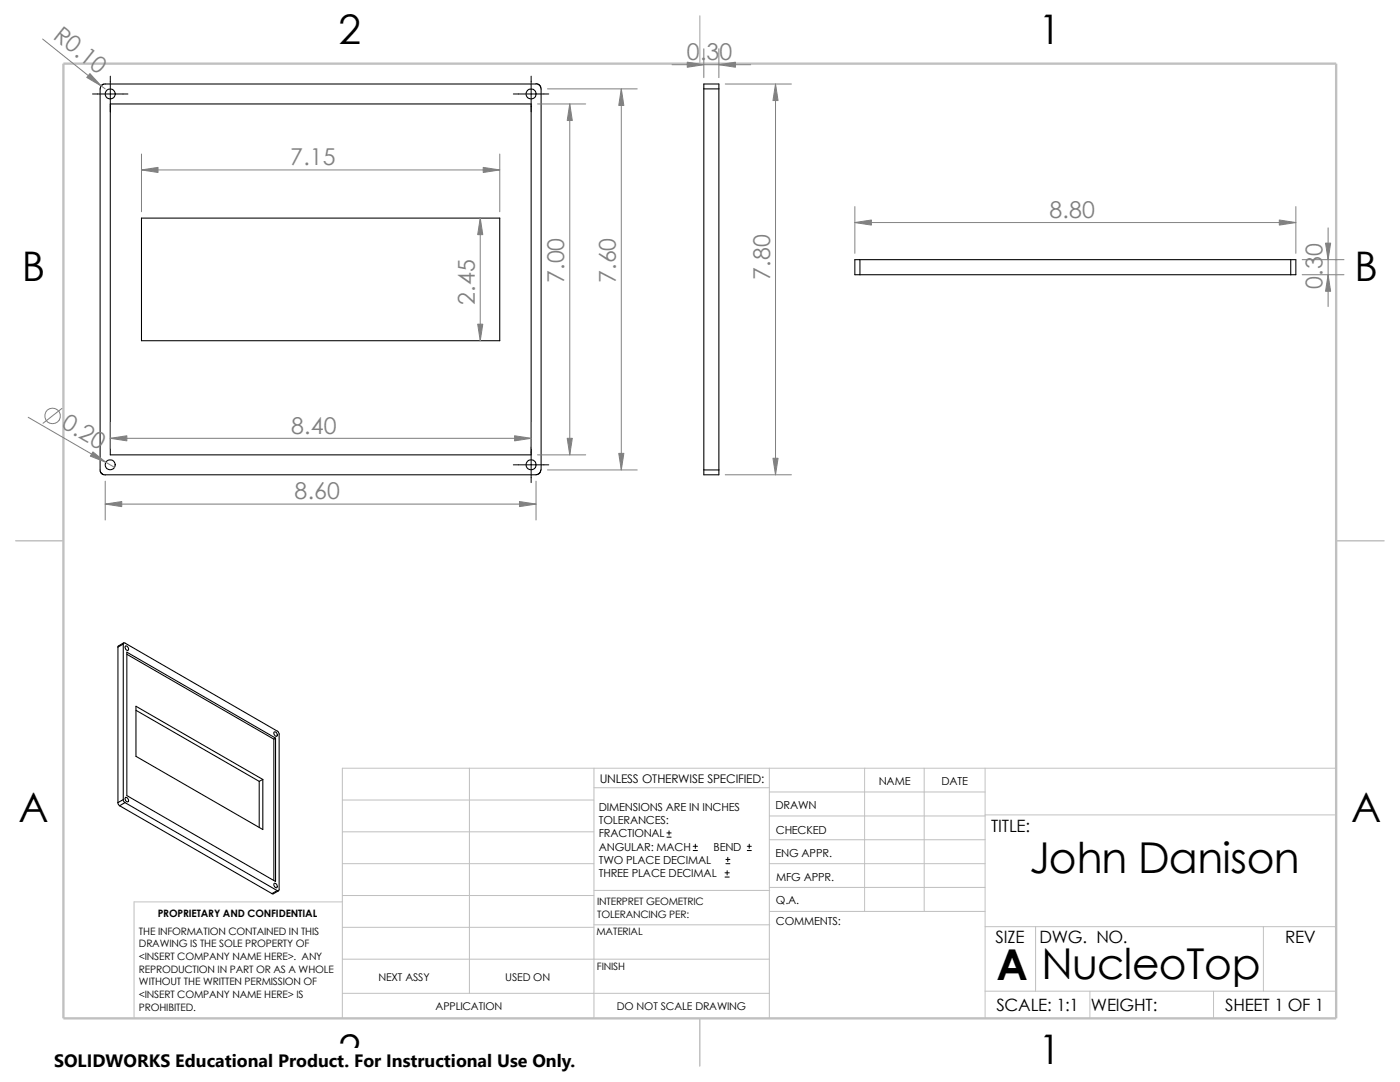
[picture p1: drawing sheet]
<svg xmlns="http://www.w3.org/2000/svg" width="279mm" height="216mm" viewBox="0 0 279 216" stroke-linecap="round" stroke-linejoin="round" font-family="sans-serif">
<g fill="none" stroke="#c0c0c0" stroke-width=".2">
<path d="M68.3 159.6h50.2M93.7 153.3v44.9M118.5 157.2h35M118.5 153.3v49.9M153.5 153.3v49.9M153.5 158h43.1M172.6 153.3v28.6M184.4 153.3v28.6M196.6 153.3v49.9M266.7 153.3h-198.4v49.9M68.3 172.3h50.2M68.3 166h50.2"/>
<path d="M68.3 180h-41.5v23.2M68.3 178.7h50.2M118.5 177.7h35.1M153.5 177.1h43.1M153.5 172.3h43.1M153.5 162.8h43.1M153.5 167.6h43.1M196.6 162.6h70.1M68.3 191.4h85.2M68.3 185h50.2M68.3 198.2h85.2M118.5 184.5h35.1"/>
<path d="M153.6 181.9h43M196.6 184.9h70.1M196.6 197.8h70.1M206.7 184.9v12.9M217.5 197.8v5.4M242.2 197.8v5.4M252.1 184.9v12.9"/>
</g>
<path d="M139.7 3.2v9.5M3.1 107.9h9.6M266.7 107.9h9.5M139.7 203.2v9.5" fill="none" stroke="#c0c0c0" stroke-width=".21"/>
<path d="M12.7 12.7h254v190.5h-254z" fill="none" stroke="#c0c0c0" stroke-width=".47"/>
<g fill="none" stroke="#000" stroke-width=".21">
<path d="M107 16.7l.5 .1 .3 .3 .2 .6v76.1l-.4 .7-.6 .2h-86M107 16.8h-86.3l-.3 .1-.3 .4-.1 .4v76.3l.4 .6 .6 .2M140.5 17.7h3M140.5 17.7v76.1M143.5 17.7v-.9h-3v.9M143.5 17.7v76.1M22 20.7h84v70.1h-84zM28.2 43.5h71.5v24.5h-71.5zM171.6 51.8h-1v3h1M171.6 51.8v3M171.6 54.8h86M171.6 51.8h86"/>
<path d="M257.6 51.8h1v3h-1M257.6 51.8v3M140.5 93.8h3M143.5 93.8v.9h-3v-.9M23.5 129.1v31M24.6 128.5v31.1M24.6 128.5l-1.1 .6M24.6 128.5a.2 .2 0 0 1 .1-.2 .2 .2 0 0 1 .2 0l30.6 17.7 .2 .4v31.1a.23 .23 0 0 1-.1 .3 .23 .23 0 0 1-.3-.1M24.7 128.3l-1.1 .6-.1 .2M25.1 128.9a.5 .5 0 0 1 .5 .3 .5 .5 0 0 1-.2 .6 .63 .63 0 0 1-.3-.9zM25.3 130.1l29.7 17.2v28.6l-29.7-17.2zM25.3 130.6l29.4 16.9"/>
<path d="M24.6 159.6l-1.1 .5M24.6 159.6l.3 .5M25.1 159.1a.53 .53 0 0 1 .5 .3 .53 .53 0 0 1-.2 .6 .66 .66 0 0 1-.3-.9zM27.1 140.9l25.4 14.6v10l-25.4-14.6zM27.1 141.7l24.6 14.2M51.7 155.9v9.2M52.5 155.5l-.8 .4M54.7 147.5v28.2M54.7 146.1a.5 .5 0 0 1 .6 .2 .5 .5 0 0 1-.1 .6 .7 .7 0 0 1-.5-.8zM55 147.3l-.3 .2M23.5 160.1l.1 .4 .3 .3M23.9 160.8l30.4 17.5"/>
<path d="M24.9 160.1l30.4 17.6M24.9 160.1l-1 .7M54.7 176.3a.5 .5 0 0 1 .6 .3 .5 .5 0 0 1-.1 .6 .7 .7 0 0 1-.5-.9zM55.3 177.7l-1 .6M55.6 177.8l-1.2 .6-.1-.1"/>
<circle cx="22" cy="18.7" r="1"/>
<circle cx="106" cy="18.7" r="1"/>
<circle cx="22" cy="92.7" r="1"/>
<circle cx="106" cy="92.7" r="1"/>
</g>
<g fill="none" stroke="#000" stroke-width=".2">
<path d="M18.5 18.8h7M22 15.2v7.1M102.4 18.8h7.1M106 15.2v7.1M102.4 92.8h7.1M106 89.2v7.1M133.1 167h.8M133.1 166.2h.8M133.5 165.8v.8M138.3 169.7h.9M138.3 168.9h.9M138.8 168.4v.9"/>
<path d="M144.7 175h.8M144.7 174.2h.8M144.9 172.3h.8M144.9 171.5h.8M145.1 173.7v.9M145.2 171.1v.8M149.1 169.7h.8M149.1 168.9h.8M149.5 168.4v.9"/>
</g>
<g fill="none" stroke="#808080" stroke-width=".2">
<path d="M8.5 7.8l12.5 9.9M109.3 17.7h17.9M124 17.7v76.1M134.1 12.9h15.7M140.5 9.7v5.8M143.5 9.7v5.8M144.7 16.8h13.2M154.8 16.8v77.9M28.2 33.9h71.5M28.2 30.7v11.5M99.7 30.7v11.5M107.3 20.7h9.6"/>
<path d="M113.7 20.7v70.1M95.8 43.5v24.5M170.6 41.2v9.3M170.6 44.4h88M258.6 41.2v9.3M259.9 51.8h8.3M259.9 54.8h8.3M265 45.5v15.7M5.6 83.3l17.3 10M12.4 81.5l-3.8 3M21 96v7.8M22 84.3v5.2"/>
<path d="M22 87.5h84M106 84.3v5.2M107 96v7.8M107.3 90.8h9.6M109.3 93.8h17.9M144.7 94.7h13.2M21 100.6h86"/>
<circle cx="10.5" cy="83" r="1.56"/>
</g>
<g fill="#808080" stroke="#808080" stroke-width=".2">
<path d="M113.7 20.7l.5 3.3h-1z"/>
<path d="M124 17.7l.5 3.3h-1z"/>
<path d="M123.5 90.5h1l-.5 3.3z"/>
<path d="M17.9 14.7l2.3 2.4-2.9-1.6z"/>
<path d="M21 100.6l3.3-.5v1z"/>
<path d="M103.7 100.1l3.3 .5-3.3 .5z"/>
<path d="M22 87.5l3.3-.5v1z"/>
<path d="M102.7 87l3.3 .5-3.3 .5z"/>
<path d="M96.4 33.4l3.3 .5-3.3 .5z"/>
<path d="M28.2 33.9l3.3-.5v1z"/>
<path d="M95.3 64.7h1.1l-.6 3.3z"/>
<path d="M95.8 43.5l.6 3.3h-1.1z"/>
<path d="M113.2 87.5h1l-.5 3.3z"/>
<path d="M18.5 90.2l2.6 2-3.1-1.2z"/>
<path d="M137.2 12.4l3.3 .5-3.3 .5z"/>
<path d="M143.5 12.9l3.3-.5v1z"/>
<path d="M154.8 16.8l.5 3.3h-1z"/>
<path d="M154.3 91.4h1l-.5 3.3z"/>
<path d="M170.6 44.4l3.3-.5v1z"/>
<path d="M255.3 43.9l3.3 .5-3.3 .5z"/>
<path d="M264.5 48.5h1.1l-.6 3.3z"/>
<path d="M265 54.8l.6 3.3h-1.1z"/>
</g>
<path d="M10.8 209.2h104.1v6.7h-104.1z" fill="#fff"/>
<g font-size="8.5">
<text x="205.4" y="174.1">John Danison</text>
<text x="198.8" y="195.5">A</text>
<text x="207.9" y="195.3">NucleoTop</text>
</g>
<g font-size="8.1">
<text x="67.6" y="8.8">2</text>
<text x="207.3" y="8.8">1</text>
<text x="4.4" y="56.1">B</text>
<text x="270.3" y="56.1">B</text>
<text x="3.7" y="164.1">A</text>
<text x="269.6" y="164.1">A</text>
<text x="67.6" y="212.3">2</text>
<text x="207.3" y="212.3">1</text>
</g>
<g font-size="4.6" fill="#808080">
<text x="10.4" y="7.5" transform="rotate(38 10.4 7.5)">R0.10</text>
<text x="137.1" y="12">0.30</text>
<text x="57.9" y="33">7.15</text>
<text x="209.4" y="43.5">8.80</text>
<text x="112.6" y="56.5" transform="rotate(-90 112.6 56.5)">7.00</text>
<text x="122.9" y="56.5" transform="rotate(-90 122.9 56.5)">7.60</text>
<text x="153.7" y="55.8" transform="rotate(-90 153.7 55.8)">7.80</text>
<text x="263.9" y="57.6" transform="rotate(-90 263.9 57.6)">0.30</text>
<text x="94.7" y="60.8" transform="rotate(-90 94.7 60.8)">2.45</text>
<text x="12.1" y="85.3" transform="rotate(30 12.1 85.3)">0.20</text>
<text x="58.1" y="86.5">8.40</text>
<text x="58.8" y="99.7">8.60</text>
</g>
<text font-size="3.6" x="10.8" y="213">SOLIDWORKS Educational Product. For Instructional Use Only.</text>
<g font-size="3.4">
<text x="197.8" y="166">TITLE:</text>
<text x="198.7" y="188.1">SIZE</text>
<text x="207.5" y="188.1">DWG. NO.</text>
<text x="256.5" y="188.2">REV</text>
<text x="198.8" y="201.7">SCALE: 1:1</text>
<text x="217.7" y="201.8">WEIGHT:</text>
<text x="244.5" y="201.7">SHEET 1 OF 1</text>
</g>
<text font-size="2.4" x="119.7" y="156.2">UNLESS OTHERWISE SPECIFIED:</text>
<g font-size="2.2">
<text x="119.5" y="161.8">DIMENSIONS ARE IN INCHES</text>
<text x="154.8" y="161.5">DRAWN</text>
<text x="175.4" y="156.7">NAME</text>
<text x="187.9" y="156.7">DATE</text>
<text x="119.5" y="164.4">TOLERANCES:</text>
<text x="119.5" y="167.1">FRACTIONAL</text>
<text x="154.8" y="166.3">CHECKED</text>
<text x="119.5" y="172.4">TWO PLACE DECIMAL</text>
<text x="119.5" y="169.8">ANGULAR: MACH</text>
<text x="142.4" y="169.8">BEND</text>
<text x="154.8" y="171">ENG APPR.</text>
<text x="119.5" y="175">THREE PLACE DECIMAL</text>
<text x="154.9" y="175.7">MFG APPR.</text>
<text x="154.9" y="184.7">COMMENTS:</text>
<text x="154.9" y="180.5">Q.A.</text>
</g>
<g font-size="2.1">
<text x="75.5" y="195.7">NEXT ASSY</text>
<text x="100.8" y="195.7">USED ON</text>
<text x="86.9" y="201.5">APPLICATION</text>
<text x="123.1" y="201.6">DO NOT SCALE DRAWING</text>
</g>
<g font-size="2">
<text x="31.5" y="183">PROPRIETARY AND CONFIDENTIAL</text>
<text x="119.2" y="180.6">INTERPRET GEOMETRIC</text>
<text x="119.2" y="183.1">TOLERANCING PER:</text>
<text x="27.7" y="186.5">THE INFORMATION CONTAINED IN THIS</text>
<text x="27.7" y="189.1">DRAWING IS THE SOLE PROPERTY OF</text>
<text x="27.7" y="191.6">&lt;INSERT COMPANY NAME HERE&gt;. ANY</text>
<text x="119" y="186.6">MATERIAL</text>
<text x="27.7" y="194.1">REPRODUCTION IN PART OR AS A WHOLE</text>
<text x="27.7" y="196.6">WITHOUT THE WRITTEN PERMISSION OF</text>
<text x="119.1" y="193.5">FINISH</text>
<text x="27.7" y="199.1">&lt;INSERT COMPANY NAME HERE&gt; IS</text>
<text x="27.7" y="201.7">PROHIBITED.</text>
</g>
</svg>
